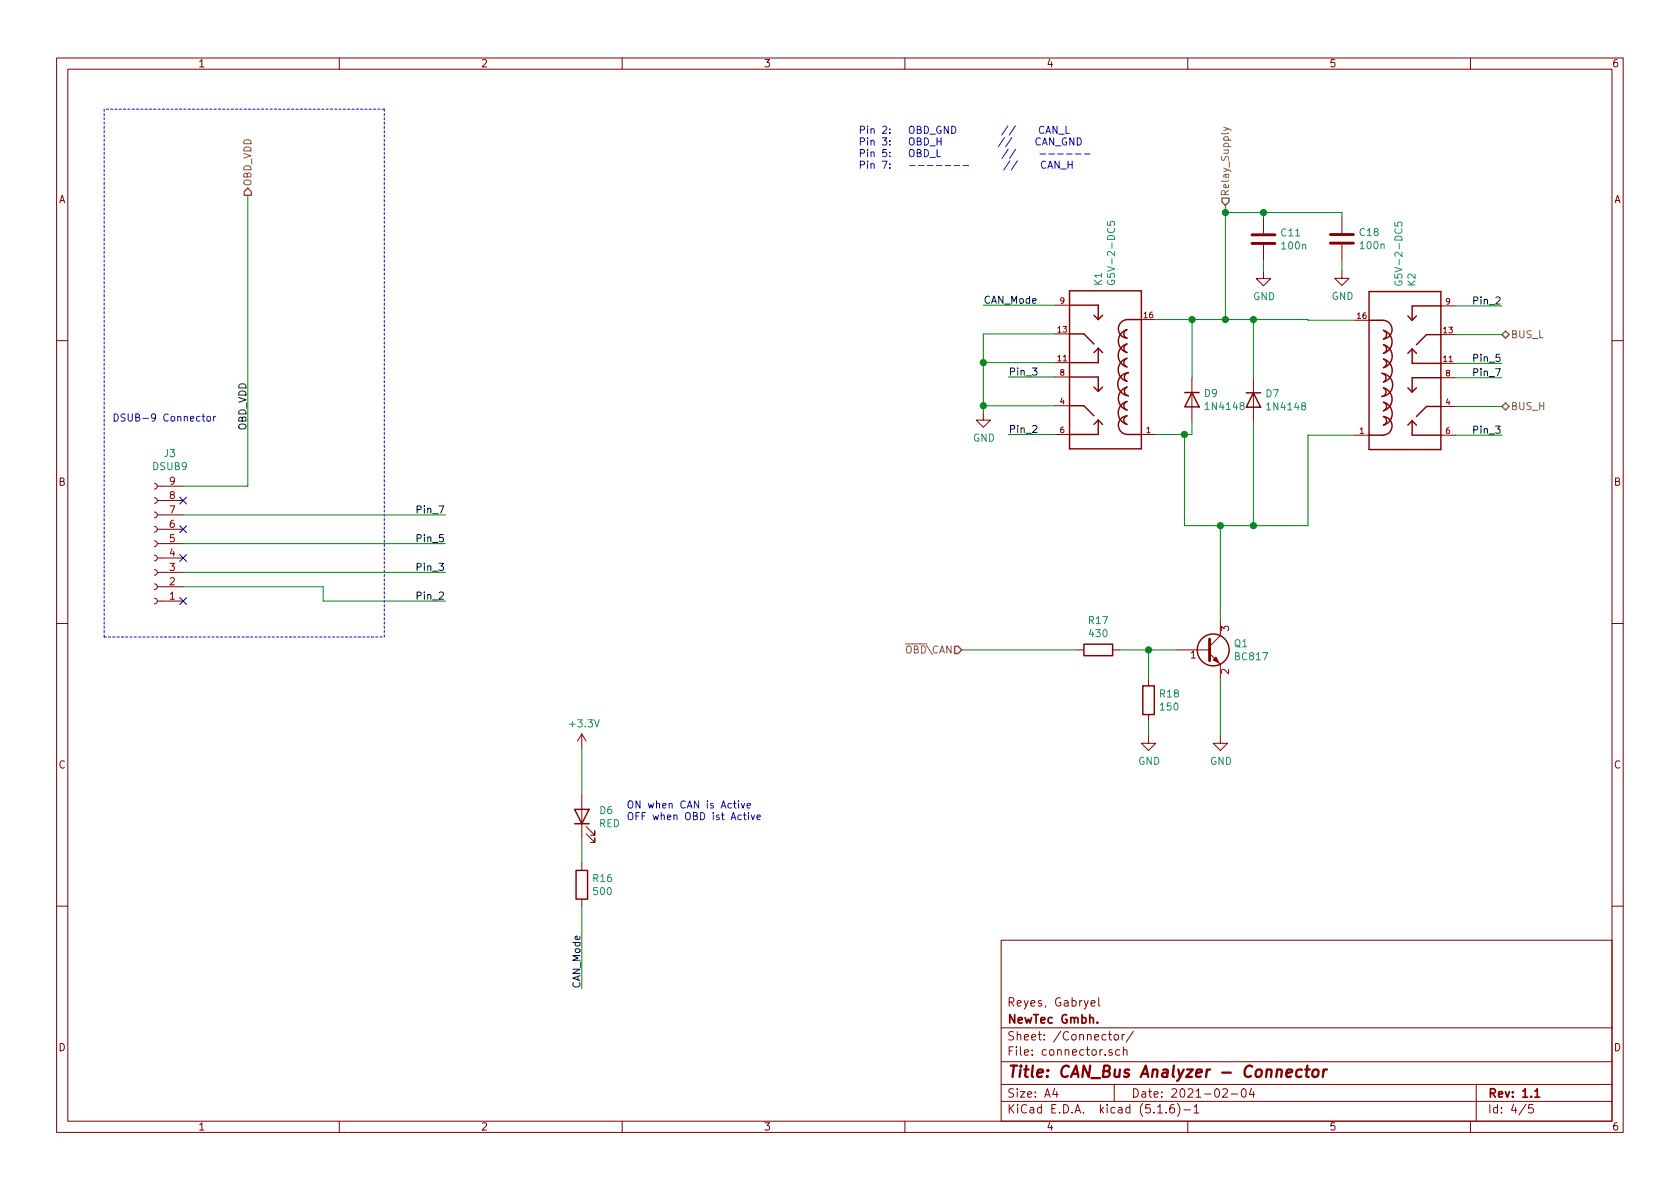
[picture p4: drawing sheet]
EESchema Schematic File Version 4
EELAYER 30 0
EELAYER END
$Descr A4 11693 8268
encoding utf-8
Sheet 4 5
Title "CAN_Bus Analyzer - Connector"
Date "2021-02-04"
Rev "1.1"
Comp "NewTec Gmbh."
Comment1 "Reyes, Gabryel"
Comment2 ""
Comment3 ""
Comment4 ""
$EndDescr
Text Label 1725 2650 3    50   ~ 0
OBD_VDD
Text HLabel 1725 1350 1    50   Output ~ 0
OBD_VDD
Text Notes 1510 2935 2    50   ~ 0
DSUB-9 Connector\n
Text HLabel 10455 2820 2    50   BiDi ~ 0
BUS_H
Text HLabel 10455 2320 2    50   BiDi ~ 0
BUS_L
Wire Wire Line
	1275 3375 1725 3375
Wire Wire Line
	1725 1350 1725 3375
Wire Notes Line
	2675 750  725  750 
Wire Notes Line
	725  750  725  4425
Wire Notes Line
	725  4425 2675 4425
Text HLabel 6695 4515 0    50   Input ~ 0
~OBD~\CAN
$Comp
L Board:G5V-2-DC5 K2
U 1 1
P 9730 2620
F 0 "K2" V 9826 1990 50  0000 R CNN
F 1 "G5V-2-DC5" V 9735 1990 50  0000 R CNN
F 2 "Board:RELAY_G5V-2-DC5" H 9730 2620 50  0001 L BNN
F 3 "Relay; E-Mech; Low Signal; DPDT; Cur-Rtg 0.5/2AAC/ADC; Ctrl-V 5DC; Vol-Rtg 125/30AC/DC" H 9730 2620 50  0001 L BNN
F 4 "" H 9730 2620 50  0001 L BNN "Field4"
F 5 "QFN-68 Omron" H 9730 2620 50  0001 L BNN "Field5"
F 6 "Unavailable" H 9730 2620 50  0001 L BNN "Field6"
F 7 "None" H 9730 2620 50  0001 L BNN "Field7"
F 8 "G5V-2-DC5" H 9730 2620 50  0001 L BNN "Field8"
	1    9730 2620
	1    0    0    1   
$EndComp
$Comp
L Diode:1N4148 D7
U 1 1
P 8725 2775
F 0 "D7" V 8679 2855 50  0000 L CNN
F 1 "1N4148" V 8770 2855 50  0000 L CNN
F 2 "Diode_THT:D_DO-35_SOD27_P7.62mm_Horizontal" H 8725 2600 50  0001 C CNN
F 3 "https://assets.nexperia.com/documents/data-sheet/1N4148_1N4448.pdf" H 8725 2775 50  0001 C CNN
	1    8725 2775
	0    1    1    0   
$EndComp
$Comp
L Transistor_BJT:BC817 Q1
U 1 1
P 8395 4515
F 0 "Q1" H 8586 4561 50  0000 L CNN
F 1 "BC817" H 8586 4470 50  0000 L CNN
F 2 "Package_TO_SOT_SMD:SOT-23" H 8595 4440 50  0001 L CIN
F 3 "http://www.fairchildsemi.com/ds/BC/BC817.pdf" H 8395 4515 50  0001 L CNN
	1    8395 4515
	1    0    0    -1  
$EndComp
Wire Wire Line
	8725 2625 8725 2215
Wire Wire Line
	9105 2220 9430 2220
Wire Wire Line
	9430 3020 9105 3020
Wire Wire Line
	8495 4715 8495 5115
$Comp
L power:GND #PWR023
U 1 1
P 8495 5115
F 0 "#PWR023" H 8495 4865 50  0001 C CNN
F 1 "GND" H 8500 4942 50  0000 C CNN
F 2 "" H 8495 5115 50  0001 C CNN
F 3 "" H 8495 5115 50  0001 C CNN
	1    8495 5115
	1    0    0    -1  
$EndComp
$Comp
L Device:R R18
U 1 1
P 7995 4865
F 0 "R18" H 8065 4911 50  0000 L CNN
F 1 "150" H 8065 4820 50  0000 L CNN
F 2 "Resistor_SMD:R_0603_1608Metric_Pad0.98x0.95mm_HandSolder" V 7925 4865 50  0001 C CNN
F 3 "~" H 7995 4865 50  0001 C CNN
	1    7995 4865
	1    0    0    -1  
$EndComp
$Comp
L Device:R R17
U 1 1
P 7645 4515
F 0 "R17" V 7438 4515 50  0000 C CNN
F 1 "430" V 7529 4515 50  0000 C CNN
F 2 "Resistor_SMD:R_0603_1608Metric_Pad0.98x0.95mm_HandSolder" V 7575 4515 50  0001 C CNN
F 3 "~" H 7645 4515 50  0001 C CNN
	1    7645 4515
	0    1    1    0   
$EndComp
Wire Wire Line
	7795 4515 7995 4515
Wire Wire Line
	7995 4715 7995 4515
Connection ~ 7995 4515
Wire Wire Line
	7995 4515 8195 4515
$Comp
L power:GND #PWR022
U 1 1
P 7995 5115
F 0 "#PWR022" H 7995 4865 50  0001 C CNN
F 1 "GND" H 8000 4942 50  0000 C CNN
F 2 "" H 7995 5115 50  0001 C CNN
F 3 "" H 7995 5115 50  0001 C CNN
	1    7995 5115
	1    0    0    -1  
$EndComp
Wire Wire Line
	7995 5015 7995 5115
Wire Wire Line
	7495 4515 6695 4515
Wire Wire Line
	2250 4075 2250 4175
Wire Wire Line
	1275 4075 2250 4075
Wire Wire Line
	1275 3575 3100 3575
Wire Wire Line
	1275 3775 3100 3775
Wire Wire Line
	1275 3975 3100 3975
Wire Wire Line
	2250 4175 3100 4175
Text Label 3100 3575 2    50   ~ 0
Pin_7
Text Label 3100 3775 2    50   ~ 0
Pin_5
Text Label 3100 3975 2    50   ~ 0
Pin_3
Text Label 3100 4175 2    50   ~ 0
Pin_2
Wire Wire Line
	10130 2820 10455 2820
Wire Wire Line
	10130 2620 10455 2620
Text Label 10455 2620 2    50   ~ 0
Pin_7
Wire Wire Line
	10130 3020 10455 3020
Text Label 10455 3020 2    50   ~ 0
Pin_3
Wire Wire Line
	10130 2320 10455 2320
Wire Notes Line
	2675 4425 2675 750 
$Comp
L power:GND #PWR021
U 1 1
P 6845 2865
F 0 "#PWR021" H 6845 2615 50  0001 C CNN
F 1 "GND" H 6850 2692 50  0000 C CNN
F 2 "" H 6845 2865 50  0001 C CNN
F 3 "" H 6845 2865 50  0001 C CNN
	1    6845 2865
	1    0    0    -1  
$EndComp
Wire Wire Line
	10130 2120 10455 2120
Wire Wire Line
	10130 2520 10455 2520
Text Label 10455 2120 2    50   ~ 0
Pin_2
Text Label 10455 2520 2    50   ~ 0
Pin_5
Text Notes 5975 1175 0    50   ~ 0
Pin 2:   OBD_GND        //    CAN_L\nPin 3:   OBD_H          //    CAN_GND\nPin 5:   OBD_L           //    ------ \nPin 7:   -------      //    CAN_H
$Comp
L Device:LED D?
U 1 1
P 4050 5675
AR Path="/5F52F099/5FB5FD23" Ref="D?"  Part="1" 
AR Path="/5FA55ABF/5FB5FD23" Ref="D6"  Part="1" 
F 0 "D6" V 4089 5557 50  0000 R CNN
F 1 "RED" V 3998 5557 50  0000 R CNN
F 2 "LED_THT:LED_D3.0mm" H 4050 5675 50  0001 C CNN
F 3 "~" H 4050 5675 50  0001 C CNN
F 4 "Yes" H 4050 5675 50  0001 C CNN "Vorhanden"
	1    4050 5675
	0    -1   -1   0   
$EndComp
$Comp
L Device:R R?
U 1 1
P 4050 6150
AR Path="/5F52F099/5FB5FD29" Ref="R?"  Part="1" 
AR Path="/5FA55ABF/5FB5FD29" Ref="R16"  Part="1" 
F 0 "R16" H 4120 6196 50  0000 L CNN
F 1 "500" H 4120 6105 50  0000 L CNN
F 2 "Resistor_SMD:R_0603_1608Metric_Pad0.98x0.95mm_HandSolder" V 3980 6150 50  0001 C CNN
F 3 "~" H 4050 6150 50  0001 C CNN
	1    4050 6150
	1    0    0    -1  
$EndComp
Wire Wire Line
	4050 5825 4050 6000
Wire Wire Line
	4050 5525 4050 5200
Text Label 4050 6875 1    50   ~ 0
CAN_Mode
Wire Wire Line
	4050 6300 4050 6875
$Comp
L power:+3.3V #PWR020
U 1 1
P 4050 5200
F 0 "#PWR020" H 4050 5050 50  0001 C CNN
F 1 "+3.3V" H 4065 5373 50  0000 C CNN
F 2 "" H 4050 5200 50  0001 C CNN
F 3 "" H 4050 5200 50  0001 C CNN
	1    4050 5200
	1    0    0    -1  
$EndComp
NoConn ~ 1275 4175
NoConn ~ 1275 3875
NoConn ~ 1275 3475
NoConn ~ 1275 3675
$Comp
L Connector:Conn_01x09_Female J?
U 1 1
P 1075 3775
AR Path="/5F562A6B/5FA5ACF8" Ref="J?"  Part="1" 
AR Path="/5FA55ABF/5FA5ACF8" Ref="J3"  Part="1" 
F 0 "J3" H 967 3150 50  0000 C CNN
F 1 "DSUB9" H 967 3241 50  0000 C CNN
F 2 "Connector_Dsub:DSUB-9_Male_Horizontal_P2.77x2.84mm_EdgePinOffset4.94mm_Housed_MountingHolesOffset7.48mm" H 1075 3775 50  0001 C CNN
F 3 "~" H 1075 3775 50  0001 C CNN
F 4 "Yes" H 1075 3775 50  0001 C CNN "Vorhanden"
	1    1075 3775
	-1   0    0    1   
$EndComp
Text Notes 4360 5710 0    50   ~ 0
ON when CAN is Active\nOFF when OBD ist Active
$Comp
L Device:C C11
U 1 1
P 8795 1655
F 0 "C11" H 8680 1701 50  0000 R CNN
F 1 "100n" H 8680 1610 50  0000 R CNN
F 2 "Capacitor_SMD:C_0603_1608Metric_Pad1.08x0.95mm_HandSolder" H 8833 1505 50  0001 C CNN
F 3 "~" H 8795 1655 50  0001 C CNN
	1    8795 1655
	-1   0    0    -1  
$EndComp
Wire Wire Line
	8725 2925 8725 3650
Wire Wire Line
	9105 3020 9105 3650
Connection ~ 6845 2515
Connection ~ 6845 2815
Wire Wire Line
	6845 2315 6845 2515
Wire Wire Line
	6845 2515 6845 2815
Wire Wire Line
	6845 2815 6845 2865
Text Label 6845 2115 0    50   ~ 0
CAN_Mode
Wire Wire Line
	6845 2115 7345 2115
Wire Wire Line
	7345 2515 6845 2515
Wire Wire Line
	6845 2315 7345 2315
Text Label 7020 3015 0    50   ~ 0
Pin_2
Text Label 7020 2615 0    50   ~ 0
Pin_3
Wire Wire Line
	7345 2615 7020 2615
Wire Wire Line
	7345 3015 7020 3015
Wire Wire Line
	7345 2815 6845 2815
$Comp
L Board:G5V-2-DC5 K1
U 1 1
P 7745 2615
F 0 "K1" V 7841 1985 50  0000 R CNN
F 1 "G5V-2-DC5" V 7750 1985 50  0000 R CNN
F 2 "Board:RELAY_G5V-2-DC5" H 7745 2615 50  0001 L BNN
F 3 "Relay; E-Mech; Low Signal; DPDT; Cur-Rtg 0.5/2AAC/ADC; Ctrl-V 5DC; Vol-Rtg 125/30AC/DC" H 7745 2615 50  0001 L BNN
F 4 "" H 7745 2615 50  0001 L BNN "Field4"
F 5 "QFN-68 Omron" H 7745 2615 50  0001 L BNN "Field5"
F 6 "Unavailable" H 7745 2615 50  0001 L BNN "Field6"
F 7 "None" H 7745 2615 50  0001 L BNN "Field7"
F 8 "G5V-2-DC5" H 7745 2615 50  0001 L BNN "Field8"
	1    7745 2615
	-1   0    0    1   
$EndComp
Wire Wire Line
	8045 3015 8245 3015
Wire Wire Line
	8245 3015 8245 3650
Connection ~ 8725 3650
Wire Wire Line
	8725 3650 9105 3650
Connection ~ 8495 3650
Wire Wire Line
	8495 3650 8725 3650
Wire Wire Line
	8245 3650 8495 3650
Wire Wire Line
	8495 3650 8495 4315
$Comp
L power:GND #PWR031
U 1 1
P 8795 1880
F 0 "#PWR031" H 8795 1630 50  0001 C CNN
F 1 "GND" H 8800 1707 50  0000 C CNN
F 2 "" H 8795 1880 50  0001 C CNN
F 3 "" H 8795 1880 50  0001 C CNN
	1    8795 1880
	1    0    0    -1  
$EndComp
Wire Wire Line
	8795 1805 8795 1880
Wire Wire Line
	8795 1505 8795 1470
Connection ~ 8530 1470
Wire Wire Line
	8530 1470 8530 1420
Wire Wire Line
	9105 2215 9105 2220
Connection ~ 8725 2215
Wire Wire Line
	8725 2215 9105 2215
Wire Wire Line
	8045 2215 8298 2215
Wire Wire Line
	8530 1470 8530 2215
Connection ~ 8530 2215
Wire Wire Line
	8530 2215 8725 2215
$Comp
L Diode:1N4148 D9
U 1 1
P 8297 2773
F 0 "D9" V 8251 2853 50  0000 L CNN
F 1 "1N4148" V 8342 2853 50  0000 L CNN
F 2 "Diode_THT:D_DO-35_SOD27_P7.62mm_Horizontal" H 8297 2598 50  0001 C CNN
F 3 "https://assets.nexperia.com/documents/data-sheet/1N4148_1N4448.pdf" H 8297 2773 50  0001 C CNN
	1    8297 2773
	0    1    1    0   
$EndComp
Wire Wire Line
	8297 2623 8298 2623
Wire Wire Line
	8298 2623 8298 2215
Connection ~ 8298 2215
Wire Wire Line
	8298 2215 8530 2215
Wire Wire Line
	8297 2923 8297 3015
Wire Wire Line
	8297 3015 8245 3015
Connection ~ 8245 3015
$Comp
L Device:C C18
U 1 1
P 9341 1653
F 0 "C18" H 9226 1699 50  0000 R CNN
F 1 "100n" H 9226 1608 50  0000 R CNN
F 2 "Capacitor_SMD:C_0603_1608Metric_Pad1.08x0.95mm_HandSolder" H 9379 1503 50  0001 C CNN
F 3 "~" H 9341 1653 50  0001 C CNN
	1    9341 1653
	-1   0    0    -1  
$EndComp
$Comp
L power:GND #PWR0105
U 1 1
P 9341 1878
F 0 "#PWR0105" H 9341 1628 50  0001 C CNN
F 1 "GND" H 9346 1705 50  0000 C CNN
F 2 "" H 9341 1878 50  0001 C CNN
F 3 "" H 9341 1878 50  0001 C CNN
	1    9341 1878
	1    0    0    -1  
$EndComp
Wire Wire Line
	9341 1803 9341 1878
Wire Wire Line
	9341 1503 9341 1470
Wire Wire Line
	8530 1470 8795 1470
Connection ~ 8795 1470
Wire Wire Line
	8795 1470 9341 1470
Text HLabel 8530 1420 1    50   Input ~ 0
Relay_Supply
$EndSCHEMATC
